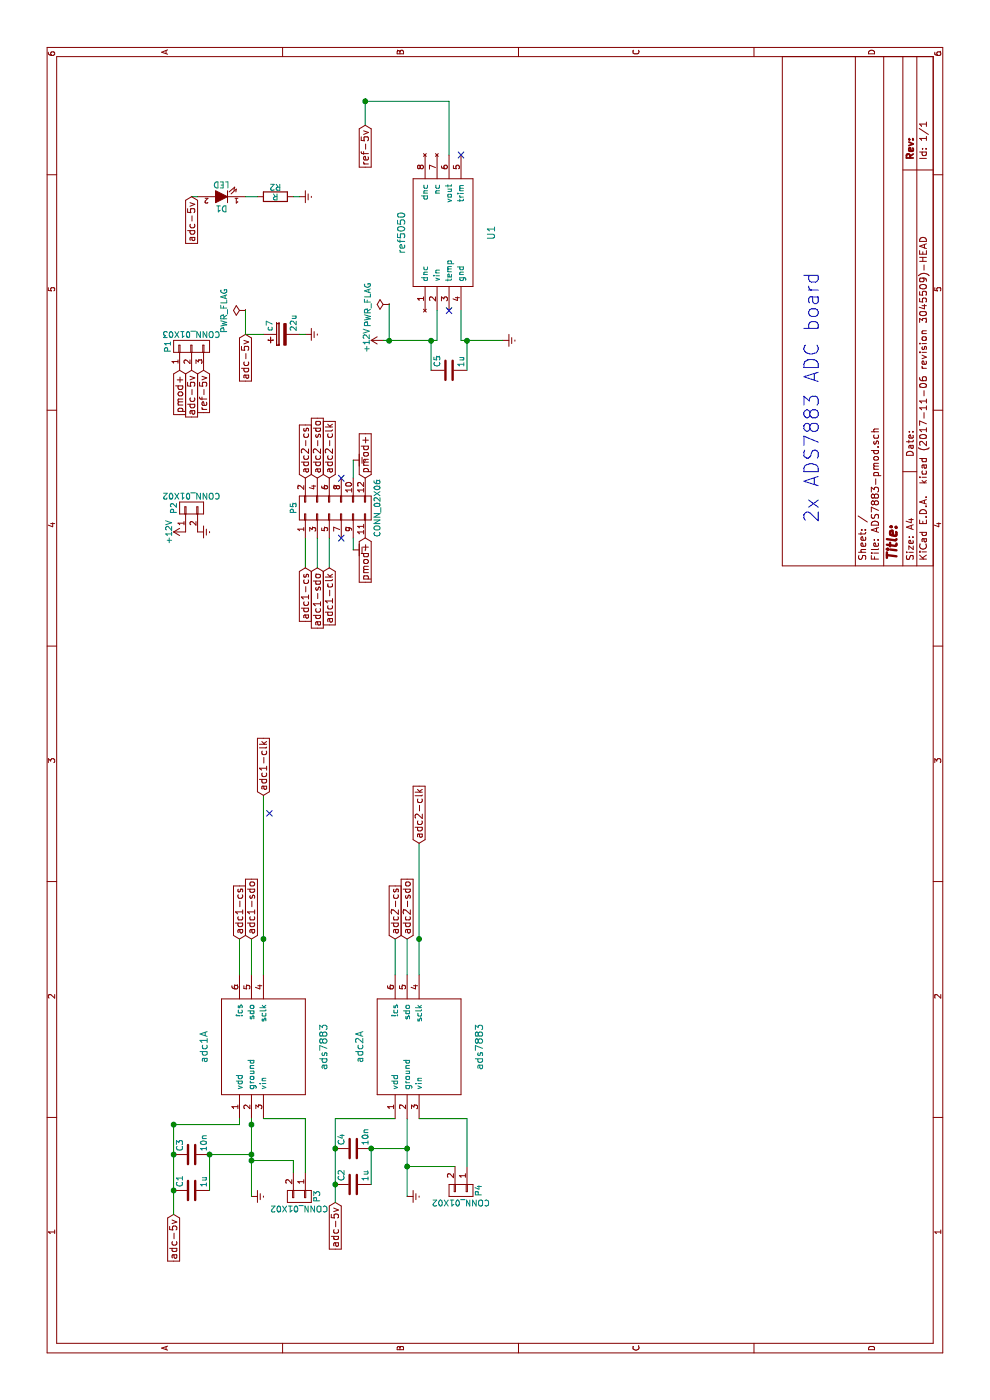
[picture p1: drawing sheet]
EESchema Schematic File Version 3
LIBS:power
LIBS:74xx
LIBS:ads7883
LIBS:ref5050
LIBS:ADS7883-pmod-cache
EELAYER 26 0
EELAYER END
$Descr A4 11693 8268
encoding utf-8
Sheet 1 1
Title ""
Date ""
Rev ""
Comp ""
Comment1 ""
Comment2 ""
Comment3 ""
Comment4 ""
$EndDescr
$Comp
L CONN_02X06 P5
U 1 1
P 7450 2800
F 0 "P5" H 7450 3150 50  0000 C CNN
F 1 "CONN_02X06" H 7450 2450 50  0000 C CNN
F 2 "ADS7883:Pin_Header_Straight_2x06" H 7450 1600 60  0001 C CNN
F 3 "" H 7450 1600 60  0000 C CNN
F 4 "Value" H 7450 2800 60  0001 C CNN "supplier"
F 5 "Value" H 7450 2800 60  0001 C CNN "supplier PN"
F 6 "Value" H 7450 2800 60  0001 C CNN "MOQ"
F 7 "Value" H 7450 2800 60  0001 C CNN "leadtime"
	1    7450 2800
	1    0    0    -1  
$EndComp
Text GLabel 6950 2650 0    60   Input ~ 0
adc1-sdo
Text GLabel 7700 2650 2    60   Input ~ 0
adc2-sdo
Text GLabel 3850 2000 2    60   Input ~ 0
adc1-cs
Text GLabel 3850 2100 2    60   Input ~ 0
adc1-sdo
Text GLabel 3850 3400 2    60   Input ~ 0
adc2-sdo
$Comp
L ads7883 adc1
U 1 1
P 2950 2250
F 0 "adc1" H 2950 2800 60  0000 C CNN
F 1 "ads7883" H 2950 1800 60  0000 C CNN
F 2 "ADS7883:SOT-23-6" H 2950 2250 60  0001 C CNN
F 3 "" H 2950 2250 60  0000 C CNN
	1    2950 2250
	1    0    0    -1  
$EndComp
$Comp
L ads7883 adc2
U 1 1
P 2950 3550
F 0 "adc2" H 2950 4100 60  0000 C CNN
F 1 "ads7883" H 2950 3100 60  0000 C CNN
F 2 "ADS7883:SOT-23-6" H 2950 3550 60  0001 C CNN
F 3 "" H 2950 3550 60  0000 C CNN
	1    2950 3550
	1    0    0    -1  
$EndComp
Text GLabel 3850 3300 2    60   Input ~ 0
adc2-cs
Wire Wire Line
	3550 3300 3850 3300
Wire Wire Line
	3550 3400 3850 3400
Wire Wire Line
	3550 3500 4650 3500
Wire Wire Line
	3550 2000 3850 2000
Wire Wire Line
	3550 2100 3850 2100
Wire Wire Line
	3550 2200 5050 2200
$Comp
L Earth #PWR05
U 1 1
P 1700 2100
F 0 "#PWR05" H 1700 1850 50  0001 C CNN
F 1 "Earth" H 1700 1950 50  0001 C CNN
F 2 "" H 1700 2100 60  0000 C CNN
F 3 "" H 1700 2100 60  0000 C CNN
	1    1700 2100
	1    0    0    -1  
$EndComp
$Comp
L Earth #PWR06
U 1 1
P 1700 3400
F 0 "#PWR06" H 1700 3150 50  0001 C CNN
F 1 "Earth" H 1700 3250 50  0001 C CNN
F 2 "" H 1700 3400 60  0000 C CNN
F 3 "" H 1700 3400 60  0000 C CNN
	1    1700 3400
	1    0    0    -1  
$EndComp
Wire Wire Line
	1700 2100 2350 2100
Wire Wire Line
	1700 3400 2350 3400
Text GLabel 1550 1450 0    60   Input ~ 0
adc-5v
Text GLabel 1650 2800 0    60   Input ~ 0
adc-5v
$Comp
L CONN_01X02 P3
U 1 1
P 1700 2500
F 0 "P3" H 1700 2650 50  0000 C CNN
F 1 "CONN_01X02" V 1800 2500 50  0000 C CNN
F 2 "ADS7883:Pin_Header_Straight_1x02" H 1700 2500 60  0001 C CNN
F 3 "" H 1700 2500 60  0000 C CNN
F 4 "Value" H 1700 2500 60  0001 C CNN "supplier"
F 5 "Value" H 1700 2500 60  0001 C CNN "supplier PN"
F 6 "Value" H 1700 2500 60  0001 C CNN "MOQ"
F 7 "Value" H 1700 2500 60  0001 C CNN "leadtime"
	1    1700 2500
	-1   0    0    1   
$EndComp
$Comp
L CONN_01X02 P4
U 1 1
P 1750 3850
F 0 "P4" H 1750 4000 50  0000 C CNN
F 1 "CONN_01X02" V 1850 3850 50  0000 C CNN
F 2 "ADS7883:Pin_Header_Straight_1x02" H 1750 3850 60  0001 C CNN
F 3 "" H 1750 3850 60  0000 C CNN
F 4 "Value" H 1750 3850 60  0001 C CNN "supplier"
F 5 "Value" H 1750 3850 60  0001 C CNN "supplier PN"
F 6 "Value" H 1750 3850 60  0001 C CNN "MOQ"
F 7 "Value" H 1750 3850 60  0001 C CNN "leadtime"
	1    1750 3850
	-1   0    0    1   
$EndComp
Wire Wire Line
	1950 3800 1950 3400
Connection ~ 1950 3400
Wire Wire Line
	1950 3900 2350 3900
Wire Wire Line
	2350 3900 2350 3500
Wire Wire Line
	1900 2450 2000 2450
Wire Wire Line
	2000 2450 2000 2100
Connection ~ 2000 2100
Wire Wire Line
	1900 2550 2350 2550
Wire Wire Line
	2350 2550 2350 2200
$Comp
L C C1
U 1 1
P 1750 1600
F 0 "C1" H 1775 1700 50  0000 L CNN
F 1 "1u" H 1775 1500 50  0000 L CNN
F 2 "ADS7883:C_1206_HandSoldering" H 1788 1450 30  0001 C CNN
F 3 "" H 1750 1600 60  0000 C CNN
	1    1750 1600
	1    0    0    -1  
$EndComp
$Comp
L C C3
U 1 1
P 2050 1600
F 0 "C3" H 2075 1700 50  0000 L CNN
F 1 "10n" H 2075 1500 50  0000 L CNN
F 2 "ADS7883:C_1206_HandSoldering" H 2088 1450 30  0001 C CNN
F 3 "" H 2050 1600 60  0000 C CNN
	1    2050 1600
	1    0    0    -1  
$EndComp
Wire Wire Line
	1750 1750 2050 1750
Wire Wire Line
	2050 1750 2050 2100
Connection ~ 2050 1450
$Comp
L C C2
U 1 1
P 1800 2950
F 0 "C2" H 1825 3050 50  0000 L CNN
F 1 "1u" H 1825 2850 50  0000 L CNN
F 2 "ADS7883:C_1206_HandSoldering" H 1838 2800 30  0001 C CNN
F 3 "" H 1800 2950 60  0000 C CNN
	1    1800 2950
	1    0    0    -1  
$EndComp
$Comp
L C C4
U 1 1
P 2100 2950
F 0 "C4" H 2125 3050 50  0000 L CNN
F 1 "10n" H 2125 2850 50  0000 L CNN
F 2 "ADS7883:C_1206_HandSoldering" H 2138 2800 30  0001 C CNN
F 3 "" H 2100 2950 60  0000 C CNN
	1    2100 2950
	1    0    0    -1  
$EndComp
Wire Wire Line
	1650 2800 2350 2800
Connection ~ 2100 2800
Connection ~ 2300 1450
Connection ~ 2300 2100
Wire Wire Line
	1550 1450 2300 1450
Text GLabel 5050 2200 2    60   Input ~ 0
adc1-clk
Connection ~ 3850 2200
Connection ~ 3850 3500
$Comp
L CP c7
U 1 1
P 8900 2350
F 0 "c7" H 8925 2450 50  0000 L CNN
F 1 "22u" H 8925 2250 50  0000 L CNN
F 2 "ADS7883:c_elec_6.3x7.7" H 8938 2200 30  0001 C CNN
F 3 "" H 8900 2350 60  0000 C CNN
	1    8900 2350
	1    0    0    -1  
$EndComp
$Comp
L LED D1
U 1 1
P 10050 1850
F 0 "D1" H 10050 1950 50  0000 C CNN
F 1 "LED" H 10050 1750 50  0000 C CNN
F 2 "ADS7883:LED-1206" H 10050 1850 60  0001 C CNN
F 3 "" H 10050 1850 60  0000 C CNN
	1    10050 1850
	0    -1   -1   0   
$EndComp
$Comp
L R R2
U 1 1
P 10050 2300
F 0 "R2" V 10130 2300 50  0000 C CNN
F 1 "R" V 10050 2300 50  0000 C CNN
F 2 "ADS7883:R_1206_HandSoldering" V 9980 2300 30  0001 C CNN
F 3 "" H 10050 2300 30  0000 C CNN
	1    10050 2300
	1    0    0    -1  
$EndComp
Wire Wire Line
	8900 2050 8900 2200
Wire Wire Line
	10050 1650 10050 1600
Wire Wire Line
	10050 2150 10050 2050
$Comp
L Earth #PWR09
U 1 1
P 8900 2550
F 0 "#PWR09" H 8900 2300 50  0001 C CNN
F 1 "Earth" H 8900 2400 50  0001 C CNN
F 2 "" H 8900 2550 60  0000 C CNN
F 3 "" H 8900 2550 60  0000 C CNN
	1    8900 2550
	1    0    0    -1  
$EndComp
$Comp
L Earth #PWR010
U 1 1
P 10050 2500
F 0 "#PWR010" H 10050 2250 50  0001 C CNN
F 1 "Earth" H 10050 2350 50  0001 C CNN
F 2 "" H 10050 2500 60  0000 C CNN
F 3 "" H 10050 2500 60  0000 C CNN
	1    10050 2500
	1    0    0    -1  
$EndComp
Wire Wire Line
	8900 2550 8900 2500
Wire Wire Line
	10050 2500 10050 2450
Connection ~ 2100 3100
Connection ~ 2050 1750
$Comp
L ref5050 U1
U 1 1
P 9800 3850
F 0 "U1" H 9750 3600 60  0000 C CNN
F 1 "ref5050" H 9750 4350 60  0000 C CNN
F 2 "ADS7883:SOIC-8_3.9x4.9mm_Pitch1.27mm" H 9800 3850 60  0001 C CNN
F 3 "" H 9800 3850 60  0000 C CNN
	1    9800 3850
	1    0    0    -1  
$EndComp
$Comp
L +12V #PWR011
U 1 1
P 8850 3200
F 0 "#PWR011" H 8850 3050 50  0001 C CNN
F 1 "+12V" H 8850 3340 50  0000 C CNN
F 2 "" H 8850 3200 60  0000 C CNN
F 3 "" H 8850 3200 60  0000 C CNN
	1    8850 3200
	1    0    0    -1  
$EndComp
Wire Wire Line
	8850 3200 8850 3650
Wire Wire Line
	8850 3650 9100 3650
$Comp
L Earth #PWR012
U 1 1
P 8850 4200
F 0 "#PWR012" H 8850 3950 50  0001 C CNN
F 1 "Earth" H 8850 4050 50  0001 C CNN
F 2 "" H 8850 4200 60  0000 C CNN
F 3 "" H 8850 4200 60  0000 C CNN
	1    8850 4200
	1    0    0    -1  
$EndComp
Wire Wire Line
	8850 4200 8850 3850
Wire Wire Line
	8850 3850 9100 3850
NoConn ~ 9100 3750
NoConn ~ 10400 3850
$Comp
L C C5
U 1 1
P 8600 3750
F 0 "C5" H 8625 3850 50  0000 L CNN
F 1 "1u" H 8625 3650 50  0000 L CNN
F 2 "ADS7883:C_1206_HandSoldering" H 8638 3600 30  0001 C CNN
F 3 "" H 8600 3750 60  0000 C CNN
	1    8600 3750
	1    0    0    -1  
$EndComp
Wire Wire Line
	8600 3600 8850 3600
Connection ~ 8850 3600
Wire Wire Line
	8600 3900 8850 3900
Connection ~ 8850 3900
Text GLabel 10650 3050 0    60   Input ~ 0
ref-5v
Wire Wire Line
	10850 3050 10850 3750
Wire Wire Line
	10850 3050 10650 3050
Text GLabel 8600 1500 0    60   Input ~ 0
pmod+
Text GLabel 8600 1700 0    60   Input ~ 0
ref-5v
Text GLabel 8600 1600 0    60   Input ~ 0
adc-5v
$Comp
L CONN_01X03 P1
U 1 1
P 8800 1600
F 0 "P1" H 8800 1800 50  0000 C CNN
F 1 "CONN_01X03" V 8900 1600 50  0000 C CNN
F 2 "ADS7883:Pin_Header_Straight_1x03" H 8800 1600 60  0001 C CNN
F 3 "" H 8800 1600 60  0000 C CNN
	1    8800 1600
	1    0    0    -1  
$EndComp
Text GLabel 8900 2050 0    60   Input ~ 0
adc-5v
$Comp
L PWR_FLAG #FLG013
U 1 1
P 9150 3250
F 0 "#FLG013" H 9150 3345 50  0001 C CNN
F 1 "PWR_FLAG" H 9150 3430 50  0000 C CNN
F 2 "" H 9150 3250 60  0000 C CNN
F 3 "" H 9150 3250 60  0000 C CNN
	1    9150 3250
	1    0    0    -1  
$EndComp
Wire Wire Line
	9150 3250 8850 3250
Connection ~ 8850 3250
Connection ~ 10850 3050
Wire Wire Line
	10850 3750 10400 3750
Connection ~ 1750 1450
Connection ~ 1800 2800
Wire Wire Line
	2300 1450 2300 2000
Wire Wire Line
	2300 2000 2350 2000
Connection ~ 2050 2100
Wire Wire Line
	1800 3100 2100 3100
Wire Wire Line
	2100 3100 2100 3400
Connection ~ 2100 3400
Wire Wire Line
	2350 2800 2350 3300
$Comp
L PWR_FLAG #FLG014
U 1 1
P 9100 2050
F 0 "#FLG014" H 9100 2145 50  0001 C CNN
F 1 "PWR_FLAG" H 9100 2230 50  0000 C CNN
F 2 "" H 9100 2050 60  0000 C CNN
F 3 "" H 9100 2050 60  0000 C CNN
	1    9100 2050
	1    0    0    -1  
$EndComp
Wire Wire Line
	8900 2050 9100 2050
$Comp
L CONN_01X02 P2
U 1 1
P 7450 1600
F 0 "P2" H 7450 1750 50  0000 C CNN
F 1 "CONN_01X02" V 7550 1600 50  0000 C CNN
F 2 "ADS7883:Pin_Header_Straight_1x02" H 7450 1600 60  0001 C CNN
F 3 "" H 7450 1600 60  0000 C CNN
	1    7450 1600
	1    0    0    -1  
$EndComp
$Comp
L Earth #PWR015
U 1 1
P 7250 1650
F 0 "#PWR015" H 7250 1400 50  0001 C CNN
F 1 "Earth" H 7250 1500 50  0001 C CNN
F 2 "" H 7250 1650 60  0000 C CNN
F 3 "" H 7250 1650 60  0000 C CNN
	1    7250 1650
	1    0    0    -1  
$EndComp
$Comp
L +12V #PWR016
U 1 1
P 7250 1550
F 0 "#PWR016" H 7250 1400 50  0001 C CNN
F 1 "+12V" H 7250 1690 50  0000 C CNN
F 2 "" H 7250 1550 60  0000 C CNN
F 3 "" H 7250 1550 60  0000 C CNN
	1    7250 1550
	1    0    0    -1  
$EndComp
Text GLabel 10050 1600 0    60   Input ~ 0
adc-5v
$Comp
L Earth #PWR019
U 1 1
P 7850 2950
F 0 "#PWR019" H 7850 2700 50  0001 C CNN
F 1 "Earth" H 7850 2800 50  0001 C CNN
F 2 "" H 7850 2950 60  0000 C CNN
F 3 "" H 7850 2950 60  0000 C CNN
	1    7850 2950
	1    0    0    -1  
$EndComp
$Comp
L Earth #PWR020
U 1 1
P 7100 2950
F 0 "#PWR020" H 7100 2700 50  0001 C CNN
F 1 "Earth" H 7100 2800 50  0001 C CNN
F 2 "" H 7100 2950 60  0000 C CNN
F 3 "" H 7100 2950 60  0000 C CNN
	1    7100 2950
	1    0    0    -1  
$EndComp
Wire Wire Line
	7100 2950 7200 2950
Wire Wire Line
	7700 2950 7850 2950
Wire Wire Line
	6950 2550 7200 2550
Wire Wire Line
	6950 2650 7200 2650
Wire Wire Line
	6950 2750 7200 2750
Text Notes 7325 6850 0    118  ~ 0
2x ADS7883 ADC board
Text GLabel 4650 3500 2    60   Input ~ 0
adc2-clk
Text GLabel 6950 2550 0    60   Input ~ 0
adc1-cs
Text GLabel 6950 2750 0    60   Input ~ 0
adc1-clk
Text GLabel 7700 2750 2    60   Input ~ 0
adc2-clk
Text GLabel 7700 2550 2    60   Input ~ 0
adc2-cs
Text GLabel 7200 3050 0    60   Input ~ 0
pmod+
Text GLabel 7700 3050 2    60   Input ~ 0
pmod+
NoConn ~ 7700 2850
NoConn ~ 7200 2850
NoConn ~ 4900 2250
$EndSCHEMATC
